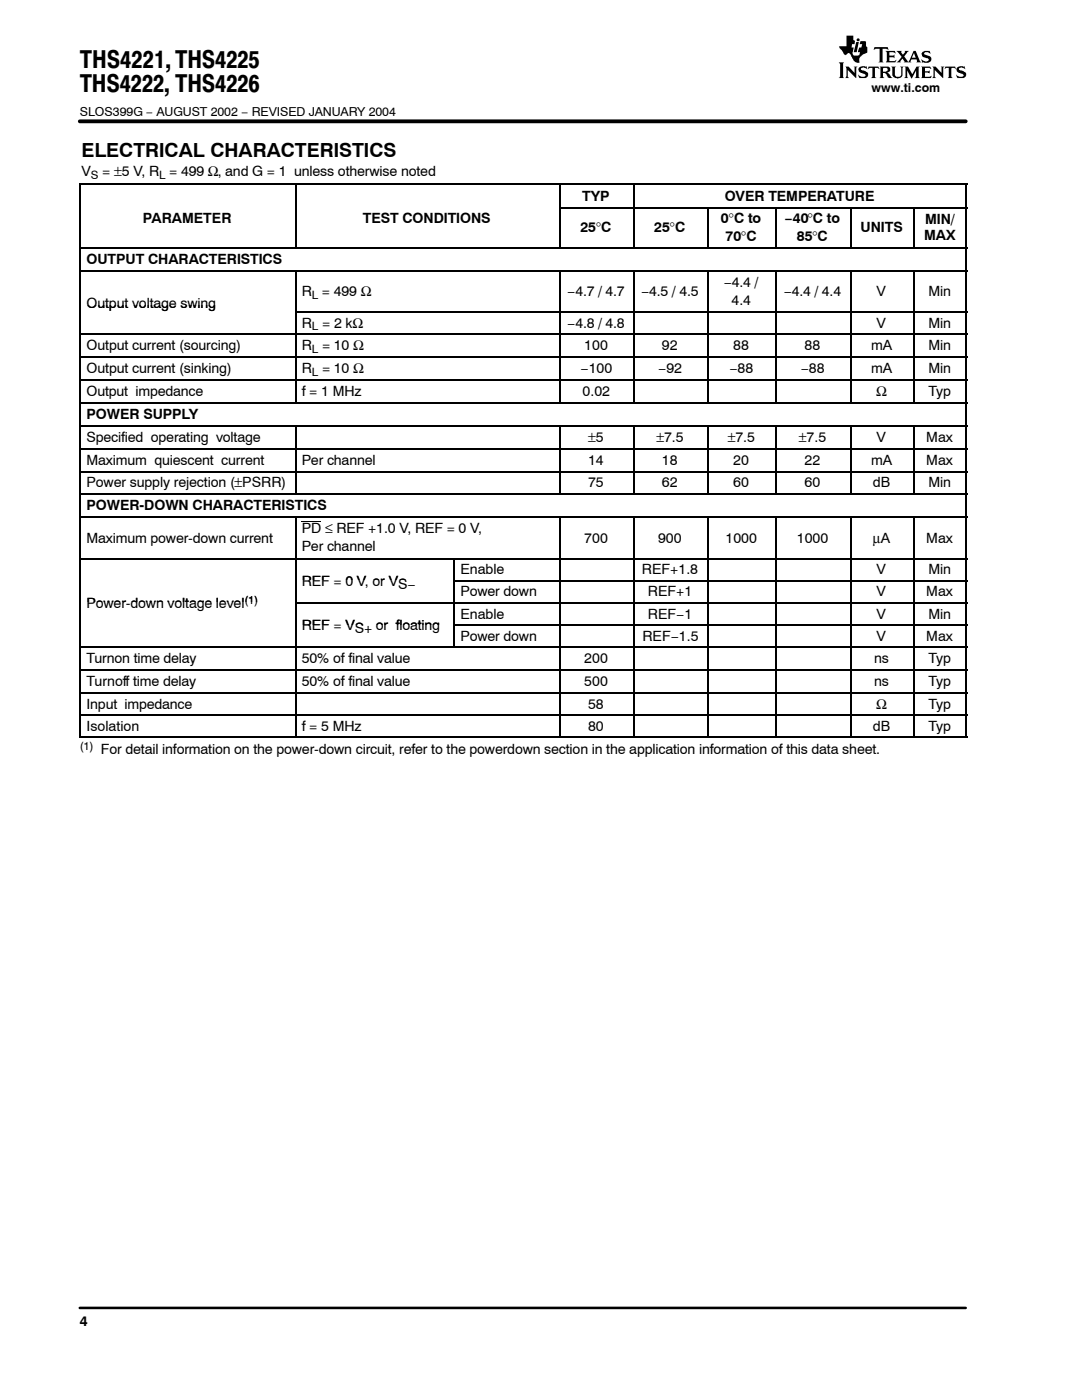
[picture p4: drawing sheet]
<svg xmlns="http://www.w3.org/2000/svg" width="216mm" height="279mm" viewBox="0 0 216 279" stroke-linecap="round" stroke-linejoin="round" font-family="sans-serif">
<path d="M15.9 24.2h176.8" fill="none" stroke="#000" stroke-width=".76"/>
<g fill="#000">
<path d="M170.9 8.4h.5l-.5 2h-.6z"/>
<path d="M170.9 7.8a.33 .33 0 0 1 .5 0 .33 .33 0 0 1 0 .4h-.4z" fill-rule="evenodd"/>
<path d="M168.9 7.1h1.4v.9l.3 .1-.1 .7h-.5l-.1 .7h.4l-.2 .9 .2 .7 1.1-.1 .2-.6h-.4v-.2l.2-.7h.5l.1-.7h-.5l.2-.6 1.1 .1v.9l.3 .2v1.1l-.9 .3-.6 .5-.2 .4v.8l-.8-.1-.8-1.1a.53 .53 0 0 0-.2-.6 .53 .53 0 0 0-.6 .1 .46 .46 0 0 1-.5 .1 .46 .46 0 0 1-.3-.5l-.6-.7-.2-.5h1.5z" fill-rule="evenodd"/>
<path d="M176.7 10.2h1.9l.1 .5-.4-.3h-.8v.7h.8l.2-.2v.7l-.2-.2h-.8v.8h1.1l.3-.3-.3 .5h-1.9l.3-.2v-1.8z" fill-rule="evenodd"/>
<path d="M178.9 10.2h1l-.1 .3 .4 .4 .4-.5-.1-.2h.9l-1 1.1 .8 1.1 .2-.1 .9-2.1h.4l.9 2 .3 .2h-1.1h.2l-.1-.5h-1l-.2 .3 .2 .2h-1.6l.2-.1-.4-.6-.4 .5v.2h-.8l1-1.1z" fill-rule="evenodd"/>
<path d="M183.9 10.6l.6-.4h1l.1 .6-.4-.4h-.6l-.2 .2v.2l.5 .2a.82 .82 0 0 1 .8 .4 .82 .82 0 0 1 0 .9l-.4 .2h-1.2l-.3-.6 .5 .3 .7 .1 .3-.3-.2-.4a1.01 1.01 0 0 1-1.2-1z" fill-rule="evenodd"/>
</g>
<path d="M182.4 10.6l.3 .9h-.8z" fill="#fff"/>
<g fill="#000">
<path d="M167.4 12.4h1l-.2 .2v2.8l.2 .2h-1l.2-.3v-2.5z" fill-rule="evenodd"/>
<path d="M168.7 13.3h.6l1.2 1.3v-1.2l-.2-.1h.8l-.2 .2v2.1l-1.7-1.6v1.4l.2 .2h-.7l.2-.4v-1.6z" fill-rule="evenodd"/>
<path d="M171.5 13.4a1.38 1.38 0 0 1 1.3-.1l.1-.1 .2 .6-.3-.2a.83 .83 0 0 0-1 0l.1 .4 .6 .1a.79 .79 0 0 1 .6 1.1v.1l-.4 .3h-1.3l-.2-.7 .7 .4 .7-.1a.26 .26 0 0 0 .1-.2 .26 .26 0 0 0-.2-.3l-.3-.1a.82 .82 0 0 1-.8-1.1z" fill-rule="evenodd"/>
<path d="M173.3 13.3h2l.2 .5-.3-.3h-.6v1.9l.2 .2h-1l.3-.3v-1.8h-.6l-.4 .3z" fill-rule="evenodd"/>
<path d="M175.5 13.3h1.8l.2 .2 .1 .6-.6 .4 1.1 1.1h-.6l-.4-.3a.88 .88 0 0 0-.9-.7v.7l.2 .3h-.9l.2-.2v-2z" fill-rule="evenodd"/>
<path d="M177.8 13.3h1l-.2 .2v1.5l.2 .3h.7l.2-.1 .1-1.7-.2-.2h.7l-.2 .2v1.3a.95 .95 0 0 1-1.5 .7l-.5-.4v-1.6z" fill-rule="evenodd"/>
<path d="M180.4 13.3h.8l.8 1.5 .9-1.5h.7l-.3 .2v1.9l.3 .2h-1.1l.3-.3v-1.2l-.9 1.6-.9-1.6v1.3l.2 .2h-.8l.3-.2v-1.9z" fill-rule="evenodd"/>
<path d="M183.8 13.3h1.8l.2 .4v.1l-.3-.3h-.9v.7h.7l.2-.1v.5l-.3-.1h-.6v.8h.9l.4-.2-.1 .5h-2l.2-.2v-2z" fill-rule="evenodd"/>
<path d="M186 13.3h.7l1.2 1.3v-1.2l-.2-.1h.8l-.3 .2v2.1l-1.7-1.6v1.4l.3 .2h-.8l.3-.3v-1.8z" fill-rule="evenodd"/>
<path d="M188.6 13.3h2l.2 .5-.4-.3-.6 .1v1.7l.3 .3h-1l.2-.2v-1.9h-.6l-.2 .3z" fill-rule="evenodd"/>
<path d="M191 13.5l.1-.1a1.38 1.38 0 0 1 1.3-.1v-.1l.2 .6-.2-.2a.83 .83 0 0 0-1.1 0l.1 .4 .6 .1a.79 .79 0 0 1 .7 1.1v.1l-.4 .3h-1.3l-.2-.7 .6 .4 .7-.1a.26 .26 0 0 0 .2-.2 .26 .26 0 0 0-.3-.3l-.2-.1a.82 .82 0 0 1-.9-1.1z" fill-rule="evenodd"/>
</g>
<path d="M176.2 13.6l.8-.1 .1 .2v.4l-.3 .2h-.6z" fill-rule="evenodd" fill="#fff"/>
<path d="M174.5 9.4h2.6l.1 .6-.3-.3h-.8v2.6l.3 .1h-1.1l.2-.1v-2.6h-.8l-.3 .3z" fill-rule="evenodd" fill="#000"/>
<path d="M15.9 261h176.8" fill="none" stroke="#000" stroke-width=".51"/>
<g fill="none" stroke="#000" stroke-width=".25">
<path d="M15.9 36.7h177.1M16 36.6v57.3M59 36.6v12.8M111.7 36.6v12.8M126.4 36.6v12.8M192.8 36.6v57.3M15.9 49.6h177.1M15.9 54.1h177.1M59 54v26.3M111.6 41.4h81.4M111.7 54v26.3M126.4 54v26.3"/>
<path d="M141.2 41.3v8.1M141.2 54v26.3M154.9 41.3v8.1M154.9 54v26.3M169.7 41.3v8.1M169.7 54v26.3M182.3 41.3v8.1M182.3 54v26.3M15.9 66.7h177.1M15.9 71.2h177.1M15.9 75.8h177.1M58.8 62.3h134.2"/>
<path d="M15.9 80.4h177.1M15.9 85h177.1M15.9 89.5h177.1M15.9 94.1h177.1M15.9 98.7h177.1M16 94v4.5M16 98.6v4.4M59 84.8v9.1M59 94v4.5M111.7 84.8v9.1M111.7 94v4.5M126.4 84.8v9.1"/>
<path d="M126.4 94v4.5M141.2 84.8v9.1M141.2 94v4.5M154.9 84.8v9.1M154.9 94v4.5M169.7 84.8v9.1M169.7 94v4.5M182.3 84.8v9.1M182.3 94v4.5M192.8 94v4.5M192.8 98.6v4.4M15.9 103.3h177.1"/>
<path d="M15.9 111.5h177.1M16 103.1v8.2M16 111.4v4.3M16 115.8v4.3M59 103.1v8.2M59 111.4v4.3M59 115.8v4.3M90.5 116h102.5M90.6 111.4v4.3M90.6 115.8v4.3M111.7 103.1v8.2M111.7 111.4v4.3"/>
<path d="M111.7 115.8v4.3M126.4 103.1v8.2M126.4 111.4v4.3M126.4 115.8v4.3M141.2 103.1v8.2M141.2 111.4v4.3M141.2 115.8v4.3M154.9 103.1v8.2M154.9 111.4v4.3M154.9 115.8v4.3M169.7 103.1v8.2M169.7 111.4v4.3"/>
<path d="M169.7 115.8v4.3M182.3 103.1v8.2M182.3 111.4v4.3M182.3 115.8v4.3M192.8 103.1v8.2M192.8 111.4v4.3M192.8 115.8v4.3M15.9 129.2h177.1M15.9 133.7h177.1M15.9 138.3h177.1M16 120.2v4.3M16 124.6v4.3"/>
<path d="M16 129v4.5M16 133.6v4.5M16 138.2v9M58.8 120.4h134.2M59 120.2v4.3M59 124.6v4.3M59 129v4.5M59 133.6v4.5M59 138.2v9M90.5 124.8h102.5M90.6 120.2v4.3M90.6 124.6v4.3"/>
<path d="M111.7 120.2v4.3M111.7 124.6v4.3M111.7 129v4.5M111.7 133.6v4.5M111.7 138.2v9M126.4 120.2v4.3M126.4 124.6v4.3M126.4 129v4.5M126.4 133.6v4.5M126.4 138.2v9M141.2 120.2v4.3M141.2 124.6v4.3"/>
<path d="M141.2 129v4.5M141.2 133.6v4.5M141.2 138.2v9M154.9 120.2v4.3M154.9 124.6v4.3M154.9 129v4.5M154.9 133.6v4.5M154.9 138.2v9M169.7 120.2v4.3M169.7 124.6v4.3M169.7 129v4.5M169.7 133.6v4.5"/>
<path d="M169.7 138.2v9M182.3 120.2v4.3M182.3 124.6v4.3M182.3 129v4.5M182.3 133.6v4.5M182.3 138.2v9M192.8 120.2v4.3M192.8 124.6v4.3M192.8 129v4.5M192.8 133.6v4.5M192.8 138.2v9M15.9 142.8h177.1"/>
<path d="M15.9 147.1h177.1"/>
</g>
<path d="M60.2 104.1h3.9" fill="none" stroke="#000" stroke-width=".2"/>
<g font-size="4.9">
<text x="15.9" y="13.5">THS4221,THS4225</text>
<text x="15.9" y="18.5">THS4222, THS4226</text>
</g>
<text font-size="3.9" x="16.3" y="31.4">ELECTRICAL CHARACTERISTICS</text>
<g font-size="2.8">
<text x="16.3" y="35.1">V</text>
<text x="20.4" y="35.1">= ±5 V, R</text>
<text x="33.8" y="35.1">= 499 Ω, and G = 1 unless otherwise noted</text>
<text x="116.2" y="40">TYP</text>
<text x="144.6" y="40">OVER TEMPERATURE</text>
<text x="28.5" y="44.4">PARAMETER</text>
<text x="72.4" y="44.4">TEST CONDITIONS</text>
<text x="115.8" y="46.3">25°C</text>
<text x="130.6" y="46.3">25°C</text>
<text x="143.8" y="44.4">0°C to</text>
<text x="156.5" y="44.4">−40°C to</text>
<text x="171.7" y="46.3">UNITS</text>
<text x="184.4" y="47.9">MAX</text>
<text x="184.6" y="44.6">MIN/</text>
<text x="17.3" y="52.7">OUTPUT CHARACTERISTICS</text>
<text x="144.8" y="48">70°C</text>
<text x="159" y="48">85°C</text>
<text x="60.2" y="59.1">R</text>
<text x="64.2" y="59.1">= 499 Ω</text>
<text x="113.2" y="59.1">−4.7 / 4.7</text>
<text x="127.9" y="59.1">−4.5 / 4.5</text>
<text x="144.4" y="57.2">−4.4 /</text>
<text x="156.4" y="59.1">−4.4 / 4.4</text>
<text x="174.9" y="59.1">V</text>
<text x="185.3" y="59.1">Min</text>
<text x="17.3" y="61.6">Output voltage swing</text>
<text x="60.2" y="65.4">R</text>
<text x="64.3" y="65.4">= 2 kΩ</text>
<text x="113.2" y="65.4">−4.8 / 4.8</text>
<text x="146" y="60.8">4.4</text>
<text x="174.9" y="65.4">V</text>
<text x="185.3" y="65.4">Min</text>
<text x="17.3" y="69.8">Output current (sourcing)</text>
<text x="60.2" y="69.8">R</text>
<text x="64.3" y="69.8">= 10 Ω</text>
<text x="116.6" y="69.8">100</text>
<text x="132.1" y="69.8">92</text>
<text x="146.3" y="69.8">88</text>
<text x="160.5" y="69.8">88</text>
<text x="173.8" y="69.8">mA</text>
<text x="185.3" y="69.8">Min</text>
<text x="17.3" y="74.4">Output current (sinking)</text>
<text x="60.2" y="74.4">R</text>
<text x="64.3" y="74.4">= 10 Ω</text>
<text x="115.8" y="74.4">−100</text>
<text x="131.3" y="74.4">−92</text>
<text x="145.5" y="74.4">−88</text>
<text x="159.8" y="74.4">−88</text>
<text x="173.8" y="74.4">mA</text>
<text x="185.3" y="74.4">Min</text>
<text x="17.3" y="79">Output impedance</text>
<text x="17.3" y="83.6">POWER SUPPLY</text>
<text x="60.2" y="79">f = 1 MHz</text>
<text x="116.2" y="79">0.02</text>
<text x="174.8" y="79">Ω</text>
<text x="185.3" y="79">Typ</text>
<text x="17.3" y="88.1">Specified operating voltage</text>
<text x="117.3" y="88.1">±5</text>
<text x="131" y="88.1">±7.5</text>
<text x="145.2" y="88.1">±7.5</text>
<text x="159.4" y="88.1">±7.5</text>
<text x="174.9" y="88.1">V</text>
<text x="184.8" y="88.1">Max</text>
<text x="17.3" y="92.7">Maximum quiescent current</text>
<text x="60.2" y="92.7">Per channel</text>
<text x="117.3" y="92.7">14</text>
<text x="132.1" y="92.7">18</text>
<text x="146.3" y="92.7">20</text>
<text x="160.5" y="92.7">22</text>
<text x="173.8" y="92.7">mA</text>
<text x="184.8" y="92.7">Max</text>
<text x="17.3" y="97.3">Power supply rejection (±PSRR)</text>
<text x="17.3" y="101.9">POWER-DOWN CHARACTERISTICS</text>
<text x="117.3" y="97.3">75</text>
<text x="132.1" y="97.3">62</text>
<text x="146.3" y="97.3">60</text>
<text x="160.5" y="97.3">60</text>
<text x="174.2" y="97.3">dB</text>
<text x="185.3" y="97.3">Min</text>
<text x="60.2" y="106.4">PD ≤ REF +1.0 V, REF = 0 V,</text>
<text x="17.3" y="108.3">Maximum power-down current</text>
<text x="60.2" y="110">Per channel</text>
<text x="116.6" y="108.3">700</text>
<text x="131.3" y="108.3">900</text>
<text x="144.8" y="108.3">1000</text>
<text x="159" y="108.3">1000</text>
<text x="174.2" y="108.3">µA</text>
<text x="184.8" y="108.3">Max</text>
<text x="60.2" y="116.9">REF</text>
<text x="60.2" y="116.9">REF = 0 V, or VS−</text>
<text x="68.9" y="116.9">0 V or VS</text>
<text x="91.9" y="114.6">Enable</text>
<text x="91.9" y="119">Power down</text>
<text x="128.1" y="114.6">REF+1.8</text>
<text x="129.3" y="119">REF+1</text>
<text x="174.9" y="114.6">V</text>
<text x="174.9" y="119">V</text>
<text x="184.8" y="119">Max</text>
<text x="185.3" y="114.6">Min</text>
<text x="17.3" y="121.3">Power down voltage level</text>
<text x="17.3" y="121.3">Power-down voltage level</text>
<text x="60.2" y="125.7">REF</text>
<text x="60.2" y="125.7">REF = VS</text>
<text x="68.9" y="125.7">VS+ or floating</text>
<text x="75" y="125.7">or floating</text>
<text x="91.9" y="123.4">Enable</text>
<text x="129.3" y="123.4">REF−1</text>
<text x="174.9" y="123.4">V</text>
<text x="185.3" y="123.4">Min</text>
<text x="91.9" y="127.8">Power down</text>
<text x="128.2" y="127.8">REF−1.5</text>
<text x="174.9" y="127.8">V</text>
<text x="184.8" y="127.8">Max</text>
<text x="17.3" y="132.3">Turnon time delay</text>
<text x="17.3" y="136.9">Turnoff time delay</text>
<text x="60.2" y="132.3">50% of final value</text>
<text x="60.2" y="136.9">50% of final value</text>
<text x="116.6" y="132.3">200</text>
<text x="116.6" y="136.9">500</text>
<text x="174.4" y="132.3">ns</text>
<text x="174.4" y="136.9">ns</text>
<text x="185.3" y="132.3">Typ</text>
<text x="185.3" y="136.9">Typ</text>
<text x="17.3" y="141.5">Input impedance</text>
<text x="117.3" y="141.5">58</text>
<text x="174.8" y="141.5">Ω</text>
<text x="185.3" y="141.5">Typ</text>
<text x="17.3" y="146">Isolation</text>
<text x="60.2" y="146">f = 5 MHz</text>
<text x="117.3" y="146">80</text>
<text x="174.2" y="146">dB</text>
<text x="185.3" y="146">Typ</text>
<text x="20.2" y="150.5">For detail information on the power-down circuit, refer to the powerdown section in the application information of this data sheet.</text>
<text x="15.9" y="264.7">4</text>
</g>
<g font-size="2.5">
<text x="15.9" y="23.2">SLOS399G − AUGUST 2002 − REVISED JANUARY 2004</text>
<text x="173.9" y="18.5">www.ti.com</text>
</g>
<g font-size="2.3">
<text x="18.1" y="35.7">S</text>
<text x="31.7" y="35.7">L</text>
<text x="62.2" y="59.7">L</text>
<text x="62.2" y="66">L</text>
<text x="62.2" y="70.4">L</text>
<text x="62.2" y="75">L</text>
<text x="48.8" y="120.5">(1)</text>
<text x="15.9" y="149.6">(1)</text>
</g>
</svg>
